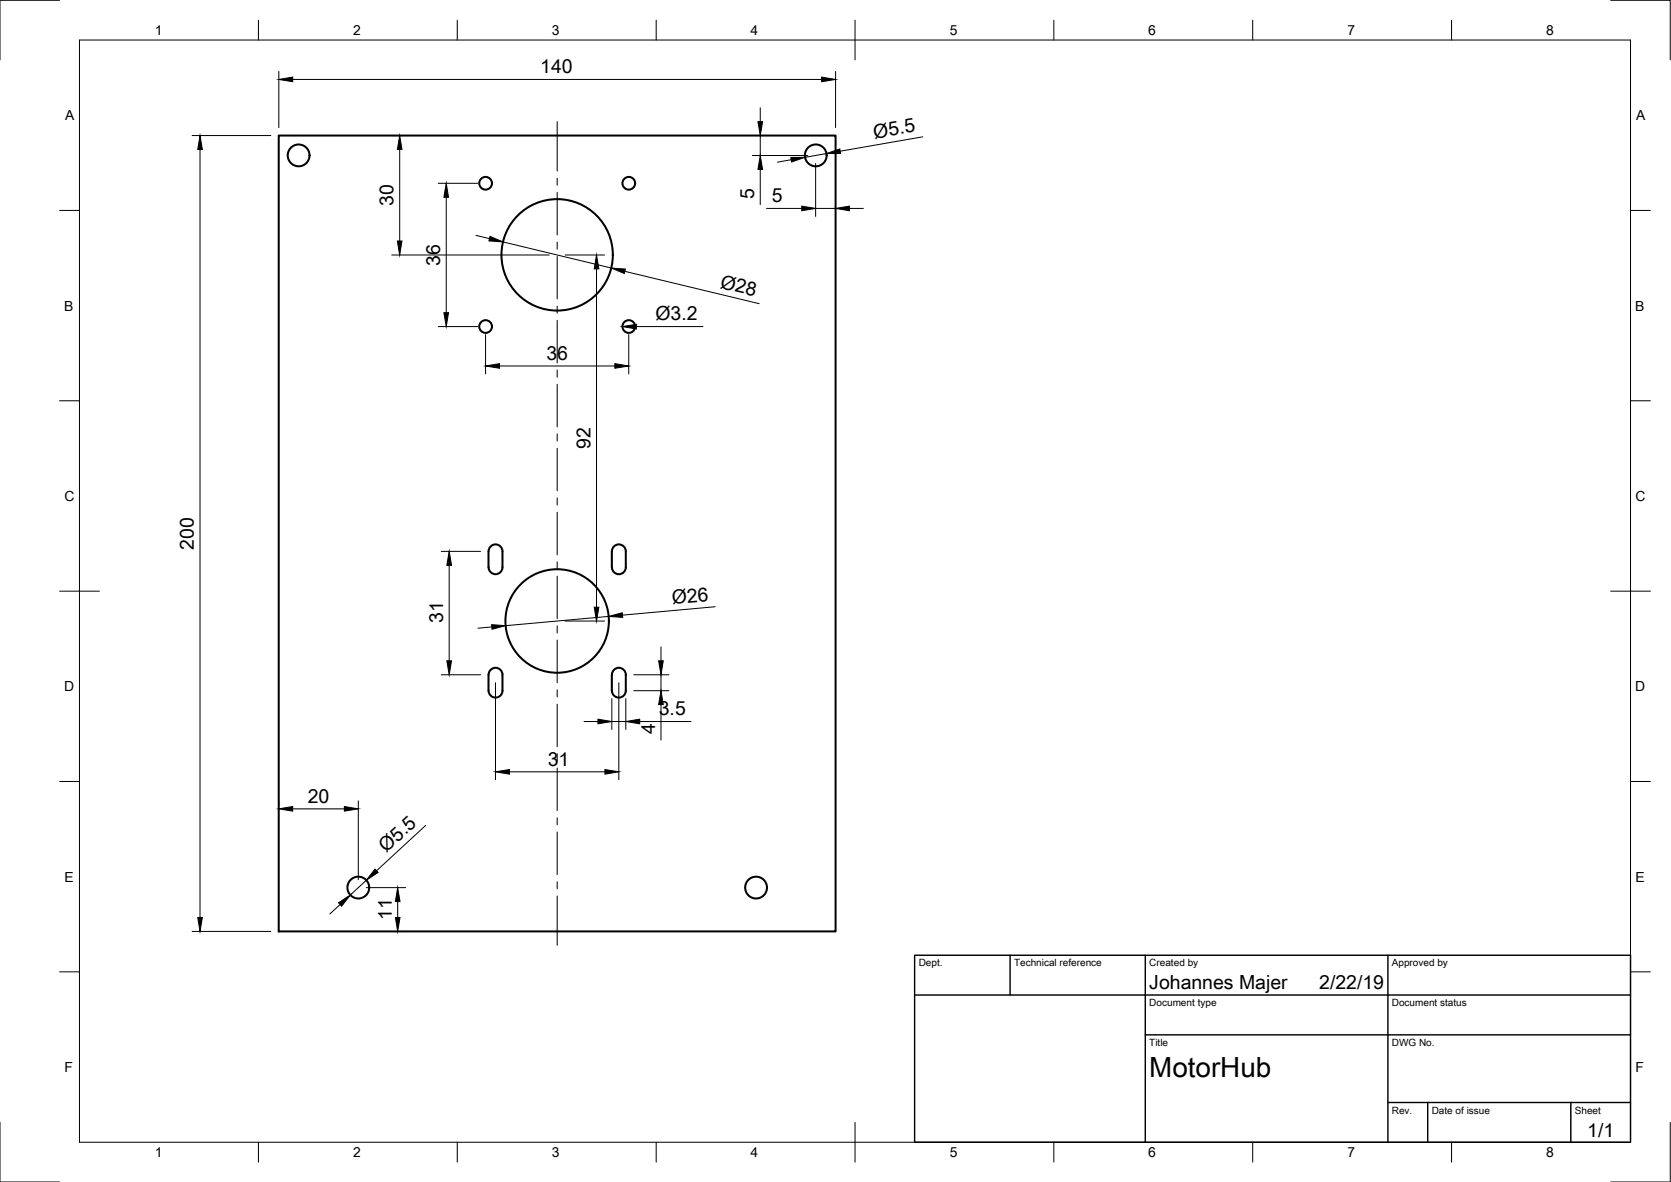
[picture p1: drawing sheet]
<svg xmlns="http://www.w3.org/2000/svg" width="420mm" height="297mm" viewBox="0 0 420 297" stroke-linecap="round" stroke-linejoin="round" font-family="sans-serif">
<!-- layer: Visible -->
<g fill="none" stroke="#000" stroke-width=".51">
<path d="M70.1 34.1h140v200h-140zM123.4 137.3a1.75 1.75 0 0 1 1.9-.4 1.75 1.75 0 0 1 1 1.7v4a1.76 1.76 0 0 1-1.7 1.7 1.76 1.76 0 0 1-1.8-1.7l.1-4zM153.8 138.6v4M153.9 138.6a1.75 1.75 0 0 1 1.7-1.8 1.75 1.75 0 0 1 1.8 1.8v4a1.75 1.75 0 0 1-1.8 1.7 1.75 1.75 0 0 1-1.7-1.7M122.8 169.6l.1 4a1.75 1.75 0 0 0 1.7 1.7 1.75 1.75 0 0 0 1.7-1.7v-4M122.9 169.6a1.75 1.75 0 0 1 1.7-1.8 1.75 1.75 0 0 1 1.7 1.8M153.8 169.6v4M153.9 169.6a1.75 1.75 0 0 1 1.7-1.8 1.75 1.75 0 0 1 1.8 1.8M157.4 169.6v4a1.75 1.75 0 0 1-1.8 1.7 1.75 1.75 0 0 1-1.7-1.7"/>
<circle cx="75.1" cy="39" r="2.74"/>
<circle cx="205.1" cy="39" r="2.74"/>
<circle cx="122.1" cy="46.1" r="1.6"/>
<circle cx="158.1" cy="46.1" r="1.6"/>
<circle cx="140.1" cy="64" r="14"/>
<circle cx="122.1" cy="82.1" r="1.6"/>
<circle cx="158.1" cy="82.1" r="1.6"/>
<circle cx="140.1" cy="156.1" r="13"/>
<circle cx="90.1" cy="223.1" r="2.74"/>
<circle cx="190.1" cy="223.1" r="2.74"/>
</g>
<!-- layer: Border -->
<g fill="none" stroke="#000" stroke-width=".25">
<path d="M15 .1h-15v15M20 10.1h390v276.9h-390zM65 5.1v5M115 5.1v5M165 5.1v5M215 5.1v10M265 5.1v5M315 5.1v5M365 5.1v5M405 .1h15v15M15 52.9h5M410 52.9h5"/>
<path d="M15 100.7h5M410 100.7h5M15 148.6h10M405 148.6h10M15 196.4h5M410 196.4h5M15 244.2h5M410 244.2h5M0 282.1v14.9h15M65 287v5M115 287v5M165 287v5"/>
<path d="M215 282.1v9.9M265 287v5M315 287v5M365 287v5M420 282.1v14.9h-15"/>
</g>
<!-- layer: TitleBlock -->
<path d="M230 240.1h180v46.9h-180zM230 250h180M254 240.1v9.9M288 240.1v46.9M349 240.1v46.9M288 260.1h122M349 277.1h61M359 277.1v9.9M395 277.1v9.9" fill="none" stroke="#000" stroke-width=".36"/>
<!-- layer: Dimensions -->
<g fill="none" stroke="#000" stroke-width=".25">
<path d="M70.1 18v14.1M73.6 20h133M210.1 18v14.1M48.3 34.1h19.8M50.3 37.6v193M98.5 34.1h2.8M100.5 37.6v23M189.2 39.1h13.9M191.2 27.1v3.5M191.2 34.1v5M207.8 38.6l-5.4 .9M232 34.4l-20.8 3.6"/>
<path d="M110.2 46.1h9.9M112.2 49.6v29M119.7 59.1l3.4 .9M191.2 42.6v8.8M192.7 52.4h8.9M198.9 40.1l-3.4 .7M205.1 41.1v13.3M205.1 52.4h5M213.6 52.4h3.5M98.5 64.1h39.6M126.5 60.8l27.2 6.6M142.1 64.1h9.9"/>
<path d="M150 67.6v85M157.1 68.2l33.8 8.1M110.2 82.1h9.9M122.1 84.1v9.9M125.6 92h29M158.1 84.1v9.9M160 82.1h16.8M111 138.6h9.8M112.9 142.1v24M123.7 157.6l-3.5 .3M142.1 156.1h9.9M153 154.9l-25.9 2.3"/>
<path d="M179.8 152.5l-23.3 2.1M111 169.6h9.8M124.6 171.6v24.4M153.8 175.6v7.7M155.6 171.6v24.4M157.4 175.6v7.7M159.3 169.6h8.9M159.3 173.6h8.9M166.2 162.6v3.5M166.2 169.6v4M166.2 177.1v8.9M128.1 194h24"/>
<path d="M146.9 181.3h3.4M153.8 181.3h3.6M160.8 181.3h12.9M70.1 201.3v1.2M73.6 203.3h13M90.1 201.3v19.8M107 207.4l-12.3 11.4M48.3 234.1h19.8M85.5 227.3l-2.6 2.4M92.1 223.1h9.9M92.1 221.2l-4 3.7M100 226.6v4"/>
<path d="M100.5 234.1h1.5"/>
</g>
<g fill="#000" stroke="#000" stroke-width=".25">
<path d="M70.1 20l3.5-.6v1.1zM206.6 19.4l3.5 .6-3.5 .5zM50.3 34.1l.6 3.5h-1.2zM100.5 34.1l.6 3.5h-1.2zM190.6 30.6h1.1l-.5 3.5zM198.8 39.6l3.6-.1-3.4 1.2zM207.8 38.6l3.4-1.2 .1 1.2zM112.2 46.1l.6 3.5h-1.2zM123.2 59.4l3.3 1.4-3.6-.3zM191.2 39.1l.5 3.5h-1.1zM201.6 51.8l3.5 .6-3.5 .6zM210.1 52.4l3.5-.6v1.2z"/>
<path d="M99.9 60.6h1.2l-.6 3.5zM111.6 78.6h1.2l-.6 3.5zM150 64.1l.6 3.5h-1.2zM153.7 67.4l3.5 .2-.2 1.1zM122.1 92l3.5-.6v1.1zM154.6 91.4l3.5 .6-3.5 .5zM156.5 82.1l3.5-.6v1.2zM112.9 138.6l.6 3.5h-1.1zM123.6 157l3.5 .2-3.4 .9zM149.4 152.6h1.2l-.6 3.5zM153 154.9l3.5-.9 .1 1.2zM112.4 166.1h1.1l-.6 3.5z"/>
<path d="M165.6 166.1h1.2l-.6 3.5zM166.2 173.6l.6 3.5h-1.2zM124.6 194l3.5-.6v1.1zM150.3 180.7l3.5 .6-3.5 .6zM152.1 193.4l3.5 .6-3.5 .5zM157.4 181.3l3.4-.6v1.2zM70.1 203.3l3.5-.6v1.1zM86.6 202.7l3.5 .6-3.5 .5zM94.3 218.4l.8 .9-3 1.9zM49.7 230.6h1.2l-.6 3.5zM85.1 226.9l3-2-2.2 2.8zM99.4 230.6h1.2l-.6 3.5z"/>
<path d="M100 223.1l.6 3.5h-1.2z"/>
</g>
<!-- layer: Center Lines -->
<g fill="none" stroke="#000" stroke-width=".25">
<path d="M140.1 30.6v12.4M140.1 44.8v1.8M140.1 48.4v10.7M140.1 60.8v1.8M140.1 64.4v10.7M140.1 76.9v1.8M140.1 80.5v10.7M140.1 93v1.8M140.1 96.6v10.7M140.1 109.1v1.8M140.1 112.6v10.7M140.1 125.1v1.8"/>
<path d="M140.1 128.7v10.7M140.1 141.2v1.8M140.1 144.8v10.7M140.1 157.3v1.8M140.1 160.9v10.7M140.1 173.4v1.7M140.1 176.9v10.7M140.1 189.4v1.8M140.1 193v10.7M140.1 205.5v1.8M140.1 209.1v10.7M140.1 221.6v1.8"/>
<path d="M140.1 225.2v12.4"/>
</g>
<text font-size="7" x="289" y="270.6">MotorHub</text>
<g font-size="4.9">
<text x="135.8" y="18.4">140</text>
<text x="219.9" y="34.9" transform="rotate(-10 219.9 34.9)">Ø5.5</text>
<text x="99" y="51.8" transform="rotate(-90 99 51.8)">30</text>
<text x="189.6" y="50.1" transform="rotate(-90 189.6 50.1)">5</text>
<text x="194.1" y="50.8">5</text>
<text x="110.6" y="66.8" transform="rotate(-90 110.6 66.8)">36</text>
<text x="180.9" y="72.3" transform="rotate(13 180.9 72.3)">Ø28</text>
<text x="164.8" y="80.5">Ø3.2</text>
<text x="137.4" y="90.4">36</text>
<text x="148.4" y="112.8" transform="rotate(-90 148.4 112.8)">92</text>
<text x="48.7" y="138.1" transform="rotate(-90 48.7 138.1)">200</text>
<text x="169.1" y="151.8" transform="rotate(-5 169.1 151.8)">Ø26</text>
<text x="111.4" y="156.4" transform="rotate(-90 111.4 156.4)">31</text>
<text x="165.7" y="179.8">3.5</text>
<text x="164.7" y="184.6" transform="rotate(-90 164.7 184.6)">4</text>
<text x="137.7" y="192.4">31</text>
<text x="77.4" y="201.7">20</text>
<text x="97.1" y="214.4" transform="rotate(-43 97.1 214.4)">Ø5.5</text>
<text x="98.5" y="231.1" transform="rotate(-90 98.5 231.1)">11</text>
<text x="289" y="248.5">Johannes Majer</text>
<text x="331.7" y="248.5">2/22/19</text>
<text x="399.1" y="285.7">1/1</text>
</g>
<g font-size="3.5">
<text x="39" y="8.8">1</text>
<text x="88.8" y="8.8">2</text>
<text x="138.8" y="8.8">3</text>
<text x="188.7" y="8.8">4</text>
<text x="238.8" y="8.8">5</text>
<text x="288.7" y="8.8">6</text>
<text x="338.8" y="8.8">7</text>
<text x="388.8" y="8.8">8</text>
<text x="16.4" y="30.2">A</text>
<text x="411.4" y="30.2">A</text>
<text x="16.2" y="78">B</text>
<text x="411.2" y="78">B</text>
<text x="16.2" y="125.9">C</text>
<text x="411.2" y="125.9">C</text>
<text x="16.2" y="173.7">D</text>
<text x="411.2" y="173.7">D</text>
<text x="16.2" y="221.6">E</text>
<text x="411.2" y="221.6">E</text>
<text x="16.2" y="269.4">F</text>
<text x="411.2" y="269.4">F</text>
<text x="39" y="290.8">1</text>
<text x="88.8" y="290.8">2</text>
<text x="138.8" y="290.8">3</text>
<text x="188.7" y="290.8">4</text>
<text x="238.8" y="290.8">5</text>
<text x="288.7" y="290.8">6</text>
<text x="338.8" y="290.8">7</text>
<text x="388.8" y="290.8">8</text>
</g>
<g font-size="2.5">
<text x="231" y="242.9">Dept.</text>
<text x="255" y="242.9">Technical reference</text>
<text x="289" y="242.9">Created by</text>
<text x="350" y="242.9">Approved by</text>
<text x="289" y="252.8">Document type</text>
<text x="350" y="252.8">Document status</text>
<text x="289" y="262.9">Title</text>
<text x="350" y="262.9">DWG No.</text>
<text x="350" y="279.9">Rev.</text>
<text x="360" y="279.9">Date of issue</text>
<text x="396" y="279.9">Sheet</text>
</g>
</svg>
